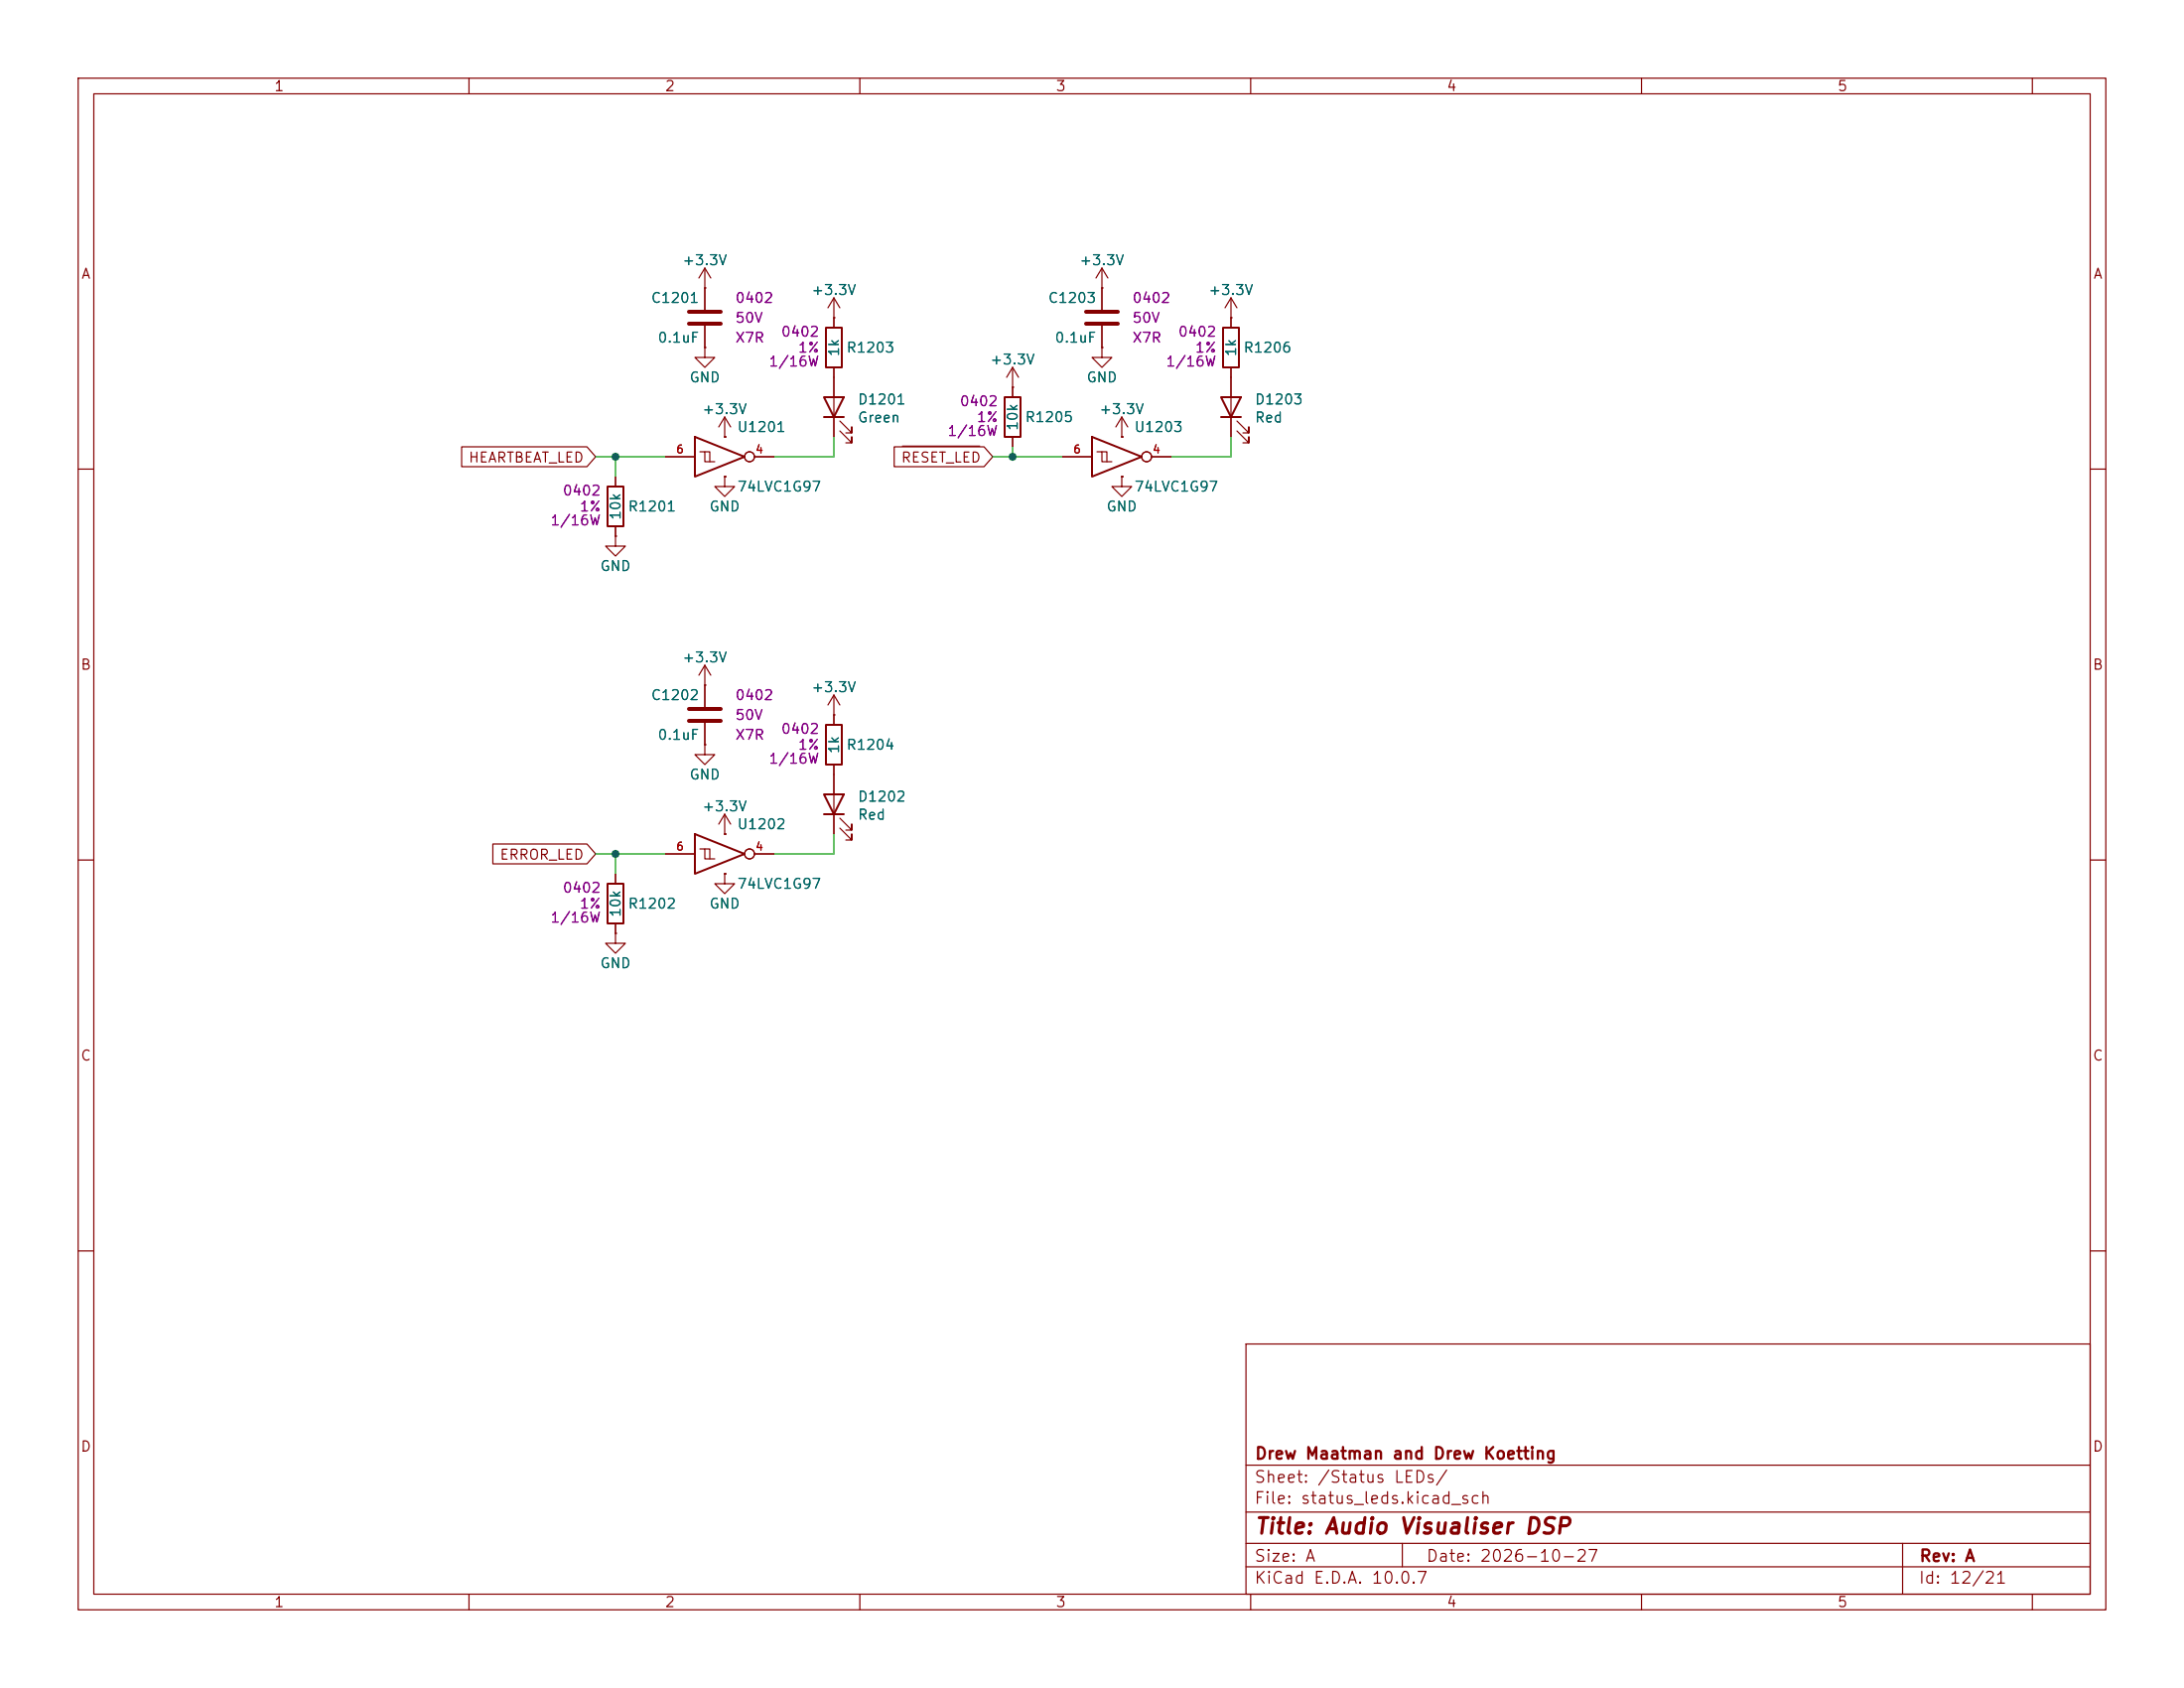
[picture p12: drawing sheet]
<svg xmlns="http://www.w3.org/2000/svg" width="279mm" height="216mm" viewBox="0 0 279 216" stroke-linecap="round" stroke-linejoin="round" font-family="sans-serif">
<g fill="none" stroke="#840000" stroke-width=".15">
<path d="M10 10h259.4v195.9h-259.4zM12 12h255.4v191.9h-255.4zM60 10v2M110 10v2M160 10v2M210 10v2M260 10v2M90.2 36.8h.1M90.2 34.3v5.3M90.2 34.3l-.8 1.3M90.2 34.3l.7 1.3M106.7 38.1v3.8"/>
<path d="M106.7 38.1l-.8 1.3M106.7 38.1l.7 1.3M141 36.8h.1M141 34.3v5.3M141 34.3l-.8 1.3M141 34.3l.7 1.3M157.5 38.1l-.8 1.3M157.5 38.1l.7 1.3M157.5 38.1v3.8M59.1 57.1h16l1.1 1.3-1.1 1.3h-16zM85.1 58.4h3.8M89.5 57.8h.7v1.3h1.2"/>
<path d="M90.2 44.5v1.2h1.2l-1.2 1.3-1.3-1.3h1.3M90.2 44.5h.1M90.2 57.8h.6v1.3M90.2 41.7v2.8M92.7 55.9h.1M92.7 53.3v2.6M92.7 53.3l-.8 1.3M92.7 53.3l.8 1.3M96.5 58.4h2.6M106.7 40.6h.1M106.7 47v8.9M107.4 55.1l1.6 1.5v-.7v.7h-.8"/>
<path d="M107.4 53.8l1.6 1.6v-.8v.8h-.8M114.4 57.1h11.5l1.1 1.3-1.1 1.3h-11.5zM115.4 57.1h9.9M129.5 49.5h.1M129.5 47l-.7 1.3M129.5 47l.8 1.3M129.5 47v3.8M129.5 55.9v1.3M135.9 58.4h3.8M140.3 57.8h.7v1.3h1.2M141 44.5v1.2h1.2l-1.2 1.3-1.3-1.3h1.3M141 44.5h.1"/>
<path d="M141 57.8h.6v1.3M141 41.7v2.8M143.5 55.9h.1M143.5 53.3l-.8 1.3M143.5 53.3l.8 1.3M143.5 53.3v2.6M147.3 58.4h2.6M157.5 40.6h.1M157.5 47v8.9M158.2 55.1l1.6 1.5v-.7v.7h-.8M158.2 53.8l1.6 1.6v-.8v.8h-.8M10 60h2"/>
<path d="M78.7 68.6v1.3h1.3l-1.3 1.2-1.2-1.2h1.2M78.7 68.6h.1M78.7 61v1.2M78.7 67.3v1.3M92.7 61h.1M92.7 61v1.2h1.3l-1.3 1.3-1.3-1.3h1.3M143.5 61v1.2h1.3l-1.3 1.3-1.3-1.3h1.3M143.5 61h.1M267.4 60h2M90.2 95.3v1.2h1.2l-1.2 1.3-1.3-1.3h1.3M90.2 95.3h.1M90.2 87.6h.1"/>
<path d="M90.2 85.1v5.3M90.2 92.5v2.8M90.2 85.1l-.8 1.3M90.2 85.1l.7 1.3M106.7 91.4h.1M106.7 88.9v3.8M106.7 97.8v8.9M106.7 88.9l-.8 1.3M106.7 88.9l.7 1.3M10 110h2M63.1 107.9h12l1.1 1.3-1.1 1.3h-12zM78.7 119.4v1.3h1.3l-1.3 1.2-1.2-1.2h1.2"/>
<path d="M78.7 119.4h.1M78.7 111.8v1.2M78.7 118.1v1.3M85.1 109.2h3.8M89.5 108.6h.7v1.3h1.2M90.2 108.6h.6v1.3M92.7 111.8v1.2h1.3l-1.3 1.3-1.3-1.3h1.3M92.7 111.8h.1M92.7 106.7h.1M92.7 104.1l-.8 1.3M92.7 104.1l.8 1.3M92.7 104.1v2.6"/>
<path d="M96.5 109.2h2.6M107.4 105.9l1.6 1.5v-.7v.7h-.8M107.4 104.6l1.6 1.6v-.8v.8h-.8M267.4 110h2M10 160h2M159.4 171.9h108v32h-108zM267.4 160h2M159.4 197.4h108M159.4 193.4h108M159.4 187.4h108M179.4 197.4v3M243.4 197.4v6.5"/>
<path d="M60 203.9v2M110 203.9v2M159.4 200.4h108M160 203.9v2M210 203.9v2M260 203.9v2"/>
<circle cx="95.9" cy="58.4" r=".63"/>
<circle cx="146.7" cy="58.4" r=".63"/>
<circle cx="95.9" cy="109.2" r=".63"/>
</g>
<g fill="none" stroke="#840000" stroke-width=".25">
<path d="M88.9 55.9l6.3 2.5-6.3 2.6zM105.4 50.8h2.5l-1.2 2.5zM105.4 53.3h2.5M105.7 41.9h2v5.1h-2zM128.5 50.8h2.1v5.1h-2.1zM139.7 55.9l6.3 2.5-6.3 2.6zM156.2 50.8h2.5l-1.2 2.5zM156.2 53.3h2.5M156.5 41.9h2v5.1h-2zM77.7 62.2h2.1v5.1h-2.1zM105.7 92.7h2v5.1h-2zM77.7 113h2.1v5.1h-2.1z"/>
<path d="M88.9 106.7l6.3 2.5-6.3 2.6zM105.4 101.6h2.5l-1.2 2.5zM105.4 104.1h2.5"/>
</g>
<path d="M88.1 39.9h4.1M138.9 39.9h4.1M88.1 41.4h4.1M138.9 41.4h4.1M88.1 90.7h4.1M88.1 92.2h4.1" fill="none" stroke="#840000" stroke-width=".51"/>
<path d="M76.2 58.4h8.9M78.7 58.4v2.6M106.7 55.9v2.5h-7.6M127 58.4h8.9M129.5 57.2v1.2M157.5 55.9v2.5h-7.6M76.2 109.2h8.9M78.7 109.2v2.6M106.7 106.7v2.5h-7.6" fill="none" stroke="#009600" stroke-width=".15"/>
<g fill="#009600" stroke="#009600" stroke-width=".13">
<circle cx="78.7" cy="58.4" r=".46"/>
<circle cx="78.7" cy="109.2" r=".46"/>
<circle cx="129.5" cy="58.4" r=".46"/>
</g>
<text font-size="2" fill="#840000" x="160.4" y="196.7">Title: Audio Visualiser DSP</text>
<g font-size="1.5" fill="#840000">
<text x="160.4" y="190">Sheet: /Status LEDs/</text>
<text x="160.4" y="187">Drew Maatman and Drew Koetting</text>
<text x="160.4" y="192.7">File: status_leds.kicad_sch</text>
<text x="160.4" y="202.9">KiCad E.D.A. 10.0.7</text>
<text x="160.4" y="200.1">Size: A</text>
<text x="182.4" y="200.1">Date: 2026-10-27</text>
<text x="245.4" y="202.9">Id: 12/21</text>
<text x="245.4" y="200.1">Rev: A</text>
</g>
<g font-size="1.3" fill="#840000">
<text x="35" y="12">1</text>
<text x="85" y="12">2</text>
<text x="135" y="12">3</text>
<text x="185" y="12">4</text>
<text x="235" y="12">5</text>
<text x="10.3" y="36">A</text>
<text x="267.7" y="36">A</text>
<text x="59.8" y="59.5">HEARTBEAT_LED</text>
<text x="115.2" y="59.5">RESET_LED</text>
<text x="10.2" y="86">B</text>
<text x="267.6" y="86">B</text>
<text x="63.8" y="110.3">ERROR_LED</text>
<text x="10.2" y="136">C</text>
<text x="267.6" y="136">C</text>
<text x="10.2" y="186">D</text>
<text x="267.6" y="186">D</text>
<text x="35" y="205.9">1</text>
<text x="85" y="205.9">2</text>
<text x="135" y="205.9">3</text>
<text x="185" y="205.9">4</text>
<text x="235" y="205.9">5</text>
</g>
<g font-size="1.3" fill="#006464">
<text x="87.2" y="34.2">+3.3V</text>
<text x="138" y="34.2">+3.3V</text>
<text x="83.2" y="39.1">C1201</text>
<text x="103.7" y="38">+3.3V</text>
<text x="134" y="39.1">C1203</text>
<text x="154.5" y="38">+3.3V</text>
<text x="84" y="44.1">0.1uF</text>
<text x="107.6" y="45.7" transform="rotate(-90 107.6 45.7)">1k</text>
<text x="108.2" y="45.4">R1203</text>
<text x="126.6" y="46.9">+3.3V</text>
<text x="134.8" y="44.1">0.1uF</text>
<text x="158.4" y="45.7" transform="rotate(-90 158.4 45.7)">1k</text>
<text x="159" y="45.4">R1206</text>
<text x="88.1" y="49.2">GND</text>
<text x="89.7" y="53.3">+3.3V</text>
<text x="109.6" y="52">D1201</text>
<text x="138.9" y="49.2">GND</text>
<text x="140.5" y="53.3">+3.3V</text>
<text x="160.4" y="52">D1203</text>
<text x="94.2" y="55.6">U1201</text>
<text x="109.6" y="54.4">Green</text>
<text x="130.5" y="55.2" transform="rotate(-90 130.5 55.2)">10k</text>
<text x="131" y="54.3">R1205</text>
<text x="145" y="55.6">U1203</text>
<text x="160.4" y="54.4">Red</text>
<text x="80.2" y="65.7">R1201</text>
<text x="90.6" y="65.7">GND</text>
<text x="94.2" y="63.2">74LVC1G97</text>
<text x="141.4" y="65.7">GND</text>
<text x="145" y="63.2">74LVC1G97</text>
<text x="79.7" y="66.6" transform="rotate(-90 79.7 66.6)">10k</text>
<text x="76.7" y="73.4">GND</text>
<text x="83.2" y="89.9">C1202</text>
<text x="87.2" y="85">+3.3V</text>
<text x="103.7" y="88.8">+3.3V</text>
<text x="84" y="94.9">0.1uF</text>
<text x="88.1" y="100">GND</text>
<text x="107.6" y="96.5" transform="rotate(-90 107.6 96.5)">1k</text>
<text x="108.2" y="96.2">R1204</text>
<text x="89.7" y="104.1">+3.3V</text>
<text x="94.2" y="106.4">U1202</text>
<text x="109.6" y="102.8">D1202</text>
<text x="109.6" y="105.2">Red</text>
<text x="94.2" y="114">74LVC1G97</text>
<text x="79.7" y="117.4" transform="rotate(-90 79.7 117.4)">10k</text>
<text x="80.2" y="116.5">R1202</text>
<text x="90.6" y="116.5">GND</text>
<text x="76.7" y="124.2">GND</text>
</g>
<g font-size="1.3" fill="#840084">
<text x="94" y="39.1">0402</text>
<text x="94" y="41.6">50V</text>
<text x="144.8" y="39.1">0402</text>
<text x="144.8" y="41.6">50V</text>
<text x="94" y="44.1">X7R</text>
<text x="98.3" y="47.2">1/16W</text>
<text x="99.8" y="43.4">0402</text>
<text x="102" y="45.4">1%</text>
<text x="144.8" y="44.1">X7R</text>
<text x="149.1" y="47.2">1/16W</text>
<text x="150.6" y="43.4">0402</text>
<text x="152.8" y="45.4">1%</text>
<text x="122.7" y="52.3">0402</text>
<text x="121.1" y="56.1">1/16W</text>
<text x="124.9" y="54.3">1%</text>
<text x="71.9" y="63.7">0402</text>
<text x="74.1" y="65.7">1%</text>
<text x="70.3" y="67.5">1/16W</text>
<text x="94" y="89.9">0402</text>
<text x="94" y="92.4">50V</text>
<text x="94" y="94.9">X7R</text>
<text x="99.8" y="94.2">0402</text>
<text x="98.3" y="98">1/16W</text>
<text x="102" y="96.2">1%</text>
<text x="70.3" y="118.3">1/16W</text>
<text x="71.9" y="114.5">0402</text>
<text x="74.1" y="116.5">1%</text>
</g>
<g font-size="1" fill="#a90000">
<text x="86.4" y="58.2">6</text>
<text x="96.6" y="58.2">4</text>
<text x="137.2" y="58.2">6</text>
<text x="147.4" y="58.2">4</text>
<text x="86.4" y="109">6</text>
<text x="96.6" y="109">4</text>
</g>
</svg>
